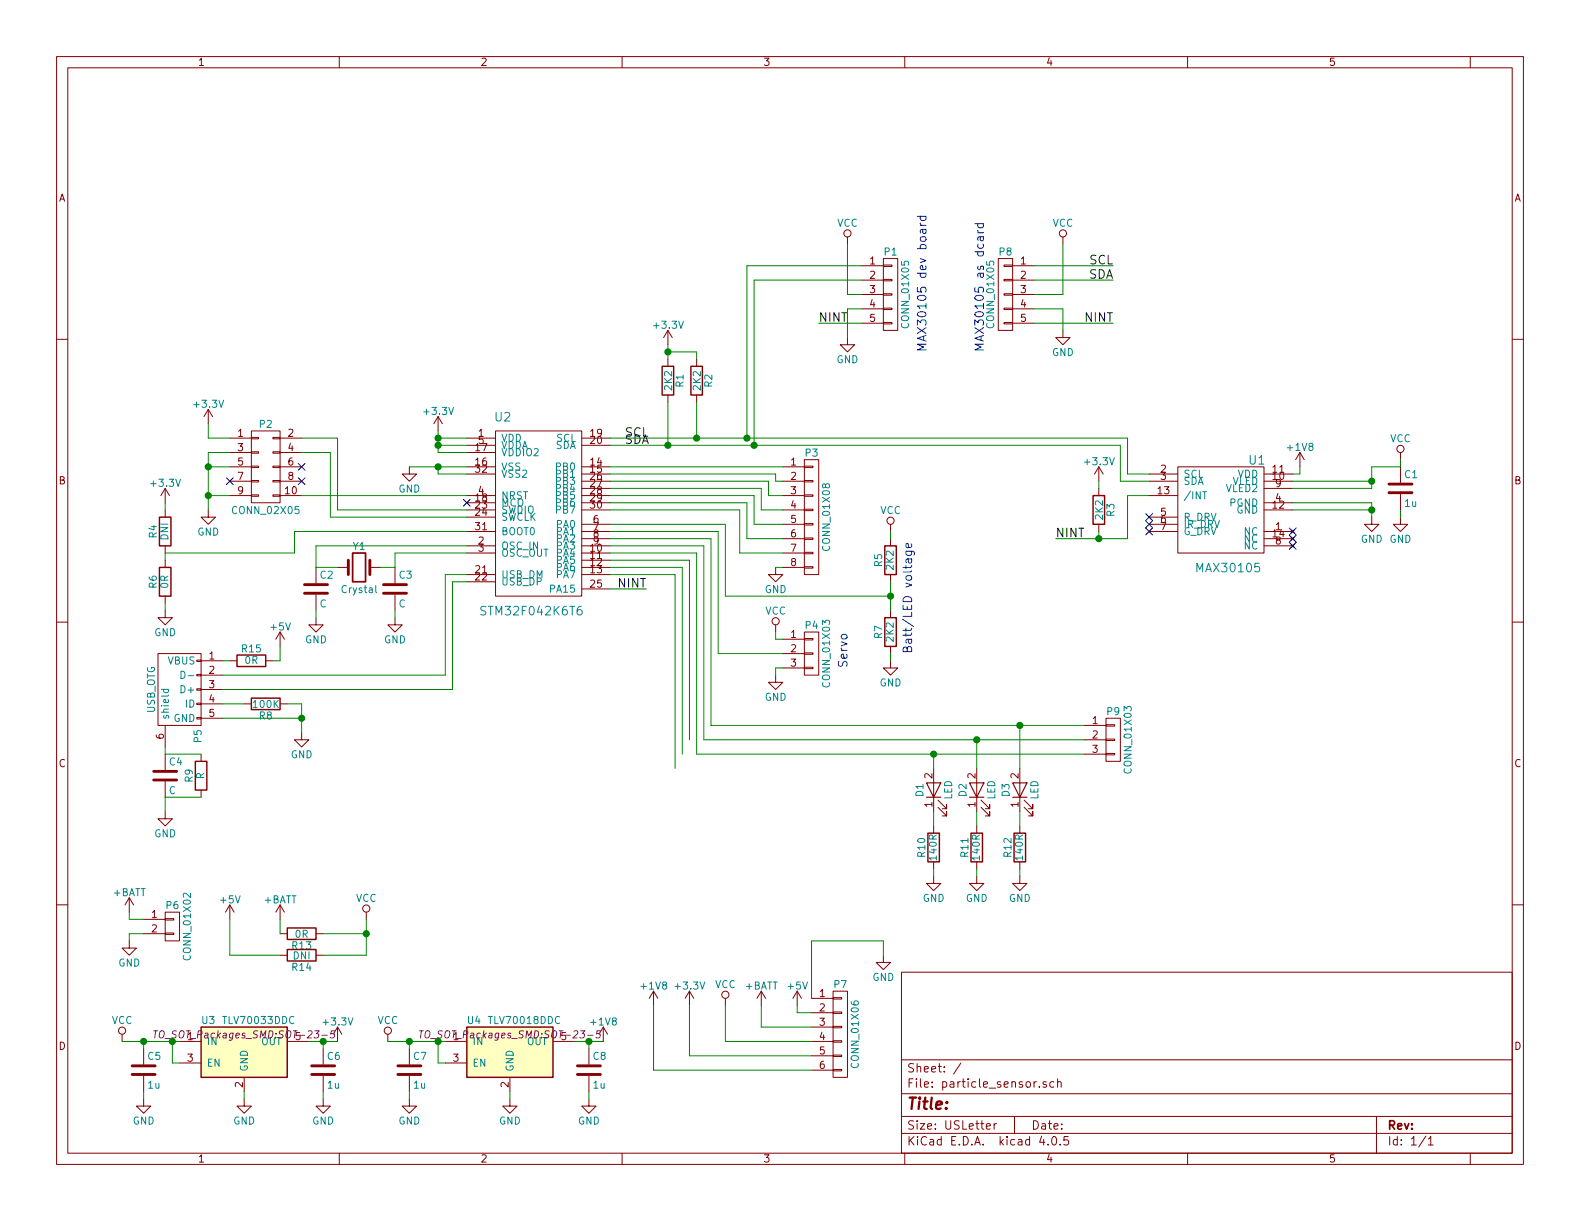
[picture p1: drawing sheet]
EESchema Schematic File Version 2
LIBS:power
LIBS:device
LIBS:transistors
LIBS:conn
LIBS:linear
LIBS:regul
LIBS:74xx
LIBS:cmos4000
LIBS:adc-dac
LIBS:memory
LIBS:xilinx
LIBS:microcontrollers
LIBS:dsp
LIBS:microchip
LIBS:analog_switches
LIBS:motorola
LIBS:texas
LIBS:intel
LIBS:audio
LIBS:interface
LIBS:digital-audio
LIBS:philips
LIBS:display
LIBS:cypress
LIBS:siliconi
LIBS:opto
LIBS:atmel
LIBS:contrib
LIBS:valves
LIBS:parts
LIBS:particle_sensor-cache
EELAYER 25 0
EELAYER END
$Descr USLetter 11000 8500
encoding utf-8
Sheet 1 1
Title ""
Date ""
Rev ""
Comp ""
Comment1 ""
Comment2 ""
Comment3 ""
Comment4 ""
$EndDescr
$Comp
L MAX30105 U1
U 1 1
P 8500 3550
F 0 "U1" H 8250 3900 60  0000 C CNN
F 1 "MAX30105" H 8450 3150 60  0000 C CNN
F 2 "parts:14_OESIP" H 8500 3350 60  0001 C CNN
F 3 "" H 8500 3350 60  0001 C CNN
	1    8500 3550
	-1   0    0    -1  
$EndComp
$Comp
L STM32F042K6T6 U2
U 1 1
P 3750 3600
F 0 "U2" H 3500 4300 60  0000 C CNN
F 1 "STM32F042K6T6" H 3700 2950 60  0000 C CNN
F 2 "Housings_QFP:LQFP-32_7x7mm_Pitch0.8mm" H 3150 3200 60  0001 C CNN
F 3 "" H 3150 3200 60  0001 C CNN
	1    3750 3600
	1    0    0    -1  
$EndComp
$Comp
L GND #PWR9
U 1 1
P 2850 3250
F 0 "#PWR9" H 2850 3000 50  0001 C CNN
F 1 "GND" H 2850 3100 50  0000 C CNN
F 2 "" H 2850 3250 50  0000 C CNN
F 3 "" H 2850 3250 50  0000 C CNN
	1    2850 3250
	1    0    0    -1  
$EndComp
$Comp
L +3.3V #PWR7
U 1 1
P 3050 3000
F 0 "#PWR7" H 3050 2850 50  0001 C CNN
F 1 "+3.3V" H 3050 3140 50  0000 C CNN
F 2 "" H 3050 3000 50  0000 C CNN
F 3 "" H 3050 3000 50  0000 C CNN
	1    3050 3000
	1    0    0    -1  
$EndComp
$Comp
L +1V8 #PWR10
U 1 1
P 9050 3250
F 0 "#PWR10" H 9050 3100 50  0001 C CNN
F 1 "+1V8" H 9050 3390 50  0000 C CNN
F 2 "" H 9050 3250 50  0000 C CNN
F 3 "" H 9050 3250 50  0000 C CNN
	1    9050 3250
	1    0    0    -1  
$EndComp
$Comp
L +5V #PWR31
U 1 1
P 1600 6400
F 0 "#PWR31" H 1600 6250 50  0001 C CNN
F 1 "+5V" H 1600 6540 50  0000 C CNN
F 2 "" H 1600 6400 50  0000 C CNN
F 3 "" H 1600 6400 50  0000 C CNN
	1    1600 6400
	1    0    0    -1  
$EndComp
$Comp
L GND #PWR14
U 1 1
P 9550 3600
F 0 "#PWR14" H 9550 3350 50  0001 C CNN
F 1 "GND" H 9550 3450 50  0000 C CNN
F 2 "" H 9550 3600 50  0000 C CNN
F 3 "" H 9550 3600 50  0000 C CNN
	1    9550 3600
	1    0    0    -1  
$EndComp
$Comp
L R R1
U 1 1
P 4650 2650
F 0 "R1" V 4730 2650 50  0000 C CNN
F 1 "2K2" V 4650 2650 50  0000 C CNN
F 2 "Resistors_SMD:R_0603" V 4580 2650 50  0001 C CNN
F 3 "" H 4650 2650 50  0000 C CNN
	1    4650 2650
	1    0    0    -1  
$EndComp
$Comp
L R R2
U 1 1
P 4850 2650
F 0 "R2" V 4930 2650 50  0000 C CNN
F 1 "2K2" V 4850 2650 50  0000 C CNN
F 2 "Resistors_SMD:R_0603" V 4780 2650 50  0001 C CNN
F 3 "" H 4850 2650 50  0000 C CNN
	1    4850 2650
	1    0    0    -1  
$EndComp
$Comp
L +3.3V #PWR5
U 1 1
P 4650 2400
F 0 "#PWR5" H 4650 2250 50  0001 C CNN
F 1 "+3.3V" H 4650 2540 50  0000 C CNN
F 2 "" H 4650 2400 50  0000 C CNN
F 3 "" H 4650 2400 50  0000 C CNN
	1    4650 2400
	1    0    0    -1  
$EndComp
$Comp
L CONN_01X05 P1
U 1 1
P 6200 2050
F 0 "P1" H 6200 2350 50  0000 C CNN
F 1 "CONN_01X05" V 6300 2050 50  0000 C CNN
F 2 "Socket_Strips:Socket_Strip_Straight_1x05" H 6200 2050 50  0001 C CNN
F 3 "" H 6200 2050 50  0000 C CNN
	1    6200 2050
	1    0    0    -1  
$EndComp
$Comp
L GND #PWR4
U 1 1
P 5900 2350
F 0 "#PWR4" H 5900 2100 50  0001 C CNN
F 1 "GND" H 5900 2200 50  0000 C CNN
F 2 "" H 5900 2350 50  0000 C CNN
F 3 "" H 5900 2350 50  0000 C CNN
	1    5900 2350
	1    0    0    -1  
$EndComp
Text Label 7350 3750 0    60   ~ 0
NINT
Text Label 5700 2250 0    60   ~ 0
NINT
Text Label 4500 4100 2    60   ~ 0
NINT
$Comp
L R R3
U 1 1
P 7650 3550
F 0 "R3" V 7730 3550 50  0000 C CNN
F 1 "2K2" V 7650 3550 50  0000 C CNN
F 2 "Resistors_SMD:R_0603" V 7580 3550 50  0001 C CNN
F 3 "" H 7650 3550 50  0000 C CNN
	1    7650 3550
	1    0    0    -1  
$EndComp
$Comp
L +3.3V #PWR11
U 1 1
P 7650 3350
F 0 "#PWR11" H 7650 3200 50  0001 C CNN
F 1 "+3.3V" H 7650 3490 50  0000 C CNN
F 2 "" H 7650 3350 50  0000 C CNN
F 3 "" H 7650 3350 50  0000 C CNN
	1    7650 3350
	1    0    0    -1  
$EndComp
NoConn ~ 9000 3800
NoConn ~ 9000 3750
NoConn ~ 9000 3700
NoConn ~ 8000 3600
NoConn ~ 8000 3650
NoConn ~ 8000 3700
$Comp
L CONN_02X05 P2
U 1 1
P 1850 3250
F 0 "P2" H 1850 3550 50  0000 C CNN
F 1 "CONN_02X05" H 1850 2950 50  0000 C CNN
F 2 "parts:CONN_JTAG_10" H 1850 2050 50  0001 C CNN
F 3 "" H 1850 2050 50  0000 C CNN
F 4 "1175-1629-ND" H 1850 3250 60  0001 C CNN "Digikey PN"
	1    1850 3250
	1    0    0    -1  
$EndComp
$Comp
L GND #PWR13
U 1 1
P 1450 3550
F 0 "#PWR13" H 1450 3300 50  0001 C CNN
F 1 "GND" H 1450 3400 50  0000 C CNN
F 2 "" H 1450 3550 50  0000 C CNN
F 3 "" H 1450 3550 50  0000 C CNN
	1    1450 3550
	-1   0    0    -1  
$EndComp
$Comp
L +3.3V #PWR6
U 1 1
P 1450 2950
F 0 "#PWR6" H 1450 2800 50  0001 C CNN
F 1 "+3.3V" H 1450 3090 50  0000 C CNN
F 2 "" H 1450 2950 50  0000 C CNN
F 3 "" H 1450 2950 50  0000 C CNN
	1    1450 2950
	-1   0    0    -1  
$EndComp
NoConn ~ 1600 3350
NoConn ~ 2100 3250
NoConn ~ 2100 3350
NoConn ~ 3250 3500
$Comp
L USB_OTG P5
U 1 1
P 1250 4800
F 0 "P5" H 1575 4675 50  0000 C CNN
F 1 "USB_OTG" H 1250 5000 50  0000 C CNN
F 2 "Connectors:USB_Micro-B" V 1200 4700 50  0001 C CNN
F 3 "" V 1200 4700 50  0000 C CNN
	1    1250 4800
	0    -1   1    0   
$EndComp
$Comp
L GND #PWR25
U 1 1
P 2100 5100
F 0 "#PWR25" H 2100 4850 50  0001 C CNN
F 1 "GND" H 2100 4950 50  0000 C CNN
F 2 "" H 2100 5100 50  0000 C CNN
F 3 "" H 2100 5100 50  0000 C CNN
	1    2100 5100
	1    0    0    -1  
$EndComp
$Comp
L GND #PWR26
U 1 1
P 1150 5650
F 0 "#PWR26" H 1150 5400 50  0001 C CNN
F 1 "GND" H 1150 5500 50  0000 C CNN
F 2 "" H 1150 5650 50  0000 C CNN
F 3 "" H 1150 5650 50  0000 C CNN
	1    1150 5650
	1    0    0    -1  
$EndComp
$Comp
L R R8
U 1 1
P 1850 4900
F 0 "R8" V 1930 4900 50  0000 C CNN
F 1 "100K" V 1850 4900 50  0000 C CNN
F 2 "Resistors_SMD:R_0603" V 1780 4900 50  0001 C CNN
F 3 "" H 1850 4900 50  0000 C CNN
	1    1850 4900
	0    1    1    0   
$EndComp
$Comp
L Crystal Y1
U 1 1
P 2500 3950
F 0 "Y1" H 2500 4100 50  0000 C CNN
F 1 "Crystal" H 2500 3800 50  0000 C CNN
F 2 "Crystals:Crystal_HC49-SD_SMD" H 2500 3950 50  0001 C CNN
F 3 "" H 2500 3950 50  0000 C CNN
	1    2500 3950
	1    0    0    -1  
$EndComp
$Comp
L C C2
U 1 1
P 2200 4100
F 0 "C2" H 2225 4200 50  0000 L CNN
F 1 "C" H 2225 4000 50  0000 L CNN
F 2 "Capacitors_SMD:C_0603" H 2238 3950 50  0001 C CNN
F 3 "" H 2200 4100 50  0000 C CNN
	1    2200 4100
	1    0    0    -1  
$EndComp
$Comp
L C C3
U 1 1
P 2750 4100
F 0 "C3" H 2775 4200 50  0000 L CNN
F 1 "C" H 2775 4000 50  0000 L CNN
F 2 "Capacitors_SMD:C_0603" H 2788 3950 50  0001 C CNN
F 3 "" H 2750 4100 50  0000 C CNN
	1    2750 4100
	1    0    0    -1  
$EndComp
$Comp
L GND #PWR19
U 1 1
P 2200 4300
F 0 "#PWR19" H 2200 4050 50  0001 C CNN
F 1 "GND" H 2200 4150 50  0000 C CNN
F 2 "" H 2200 4300 50  0000 C CNN
F 3 "" H 2200 4300 50  0000 C CNN
	1    2200 4300
	1    0    0    -1  
$EndComp
$Comp
L GND #PWR20
U 1 1
P 2750 4300
F 0 "#PWR20" H 2750 4050 50  0001 C CNN
F 1 "GND" H 2750 4150 50  0000 C CNN
F 2 "" H 2750 4300 50  0000 C CNN
F 3 "" H 2750 4300 50  0000 C CNN
	1    2750 4300
	1    0    0    -1  
$EndComp
$Comp
L +BATT #PWR32
U 1 1
P 1950 6400
F 0 "#PWR32" H 1950 6250 50  0001 C CNN
F 1 "+BATT" H 1950 6540 50  0000 C CNN
F 2 "" H 1950 6400 50  0000 C CNN
F 3 "" H 1950 6400 50  0000 C CNN
	1    1950 6400
	1    0    0    -1  
$EndComp
Text Notes 6450 2450 1    60   ~ 0
MAX30105 dev board
$Comp
L VCC #PWR33
U 1 1
P 2550 6400
F 0 "#PWR33" H 2550 6250 50  0001 C CNN
F 1 "VCC" H 2550 6550 50  0000 C CNN
F 2 "" H 2550 6400 50  0000 C CNN
F 3 "" H 2550 6400 50  0000 C CNN
	1    2550 6400
	1    0    0    -1  
$EndComp
$Comp
L VCC #PWR8
U 1 1
P 9750 3200
F 0 "#PWR8" H 9750 3050 50  0001 C CNN
F 1 "VCC" H 9750 3350 50  0000 C CNN
F 2 "" H 9750 3200 50  0000 C CNN
F 3 "" H 9750 3200 50  0000 C CNN
	1    9750 3200
	1    0    0    -1  
$EndComp
$Comp
L VCC #PWR1
U 1 1
P 5900 1700
F 0 "#PWR1" H 5900 1550 50  0001 C CNN
F 1 "VCC" H 5900 1850 50  0000 C CNN
F 2 "" H 5900 1700 50  0000 C CNN
F 3 "" H 5900 1700 50  0000 C CNN
	1    5900 1700
	1    0    0    -1  
$EndComp
$Comp
L R R13
U 1 1
P 2100 6500
F 0 "R13" V 2180 6500 50  0000 C CNN
F 1 "0R" V 2100 6500 50  0000 C CNN
F 2 "Resistors_SMD:R_0603" V 2030 6500 50  0001 C CNN
F 3 "" H 2100 6500 50  0000 C CNN
	1    2100 6500
	0    1    1    0   
$EndComp
$Comp
L R R14
U 1 1
P 2100 6650
F 0 "R14" V 2180 6650 50  0000 C CNN
F 1 "DNI" V 2100 6650 50  0000 C CNN
F 2 "Resistors_SMD:R_0603" V 2030 6650 50  0001 C CNN
F 3 "" H 2100 6650 50  0000 C CNN
	1    2100 6650
	0    1    1    0   
$EndComp
$Comp
L R R5
U 1 1
P 6200 3900
F 0 "R5" V 6280 3900 50  0000 C CNN
F 1 "2K2" V 6200 3900 50  0000 C CNN
F 2 "Resistors_SMD:R_0603" V 6130 3900 50  0001 C CNN
F 3 "" H 6200 3900 50  0000 C CNN
	1    6200 3900
	-1   0    0    1   
$EndComp
$Comp
L R R7
U 1 1
P 6200 4400
F 0 "R7" V 6280 4400 50  0000 C CNN
F 1 "2K2" V 6200 4400 50  0000 C CNN
F 2 "Resistors_SMD:R_0603" V 6130 4400 50  0001 C CNN
F 3 "" H 6200 4400 50  0000 C CNN
	1    6200 4400
	-1   0    0    1   
$EndComp
$Comp
L GND #PWR23
U 1 1
P 6200 4600
F 0 "#PWR23" H 6200 4350 50  0001 C CNN
F 1 "GND" H 6200 4450 50  0000 C CNN
F 2 "" H 6200 4600 50  0000 C CNN
F 3 "" H 6200 4600 50  0000 C CNN
	1    6200 4600
	1    0    0    -1  
$EndComp
$Comp
L R R9
U 1 1
P 1400 5400
F 0 "R9" V 1480 5400 50  0000 C CNN
F 1 "R" V 1400 5400 50  0000 C CNN
F 2 "Resistors_SMD:R_0603" V 1330 5400 50  0001 C CNN
F 3 "" H 1400 5400 50  0000 C CNN
	1    1400 5400
	-1   0    0    1   
$EndComp
$Comp
L C C4
U 1 1
P 1150 5400
F 0 "C4" H 1175 5500 50  0000 L CNN
F 1 "C" H 1175 5300 50  0000 L CNN
F 2 "Capacitors_SMD:C_0603" H 1188 5250 50  0001 C CNN
F 3 "" H 1150 5400 50  0000 C CNN
	1    1150 5400
	1    0    0    -1  
$EndComp
$Comp
L VCC #PWR41
U 1 1
P 850 7250
F 0 "#PWR41" H 850 7100 50  0001 C CNN
F 1 "VCC" H 850 7400 50  0000 C CNN
F 2 "" H 850 7250 50  0000 C CNN
F 3 "" H 850 7250 50  0000 C CNN
	1    850  7250
	1    0    0    -1  
$EndComp
$Comp
L +3.3V #PWR42
U 1 1
P 2350 7250
F 0 "#PWR42" H 2350 7100 50  0001 C CNN
F 1 "+3.3V" H 2350 7390 50  0000 C CNN
F 2 "" H 2350 7250 50  0000 C CNN
F 3 "" H 2350 7250 50  0000 C CNN
	1    2350 7250
	-1   0    0    -1  
$EndComp
$Comp
L +1V8 #PWR44
U 1 1
P 4200 7250
F 0 "#PWR44" H 4200 7100 50  0001 C CNN
F 1 "+1V8" H 4200 7390 50  0000 C CNN
F 2 "" H 4200 7250 50  0000 C CNN
F 3 "" H 4200 7250 50  0000 C CNN
	1    4200 7250
	1    0    0    -1  
$EndComp
$Comp
L TLV70018DDC U4
U 1 1
P 3550 7300
F 0 "U4" H 3300 7500 50  0000 C CNN
F 1 "TLV70018DDC" H 3650 7500 50  0000 C CNN
F 2 "TO_SOT_Packages_SMD:SOT-23-5" H 3550 7400 50  0000 C CIN
F 3 "" H 3550 7300 50  0000 C CNN
	1    3550 7300
	1    0    0    -1  
$EndComp
$Comp
L TLV70033DDC U3
U 1 1
P 1700 7300
F 0 "U3" H 1450 7500 50  0000 C CNN
F 1 "TLV70033DDC" H 1800 7500 50  0000 C CNN
F 2 "TO_SOT_Packages_SMD:SOT-23-5" H 1700 7400 50  0000 C CIN
F 3 "" H 1700 7300 50  0000 C CNN
	1    1700 7300
	1    0    0    -1  
$EndComp
$Comp
L C C6
U 1 1
P 2250 7450
F 0 "C6" H 2275 7550 50  0000 L CNN
F 1 "1u" H 2275 7350 50  0000 L CNN
F 2 "Capacitors_SMD:C_0603" H 2288 7300 50  0001 C CNN
F 3 "" H 2250 7450 50  0000 C CNN
	1    2250 7450
	1    0    0    -1  
$EndComp
$Comp
L C C8
U 1 1
P 4100 7450
F 0 "C8" H 4125 7550 50  0000 L CNN
F 1 "1u" H 4125 7350 50  0000 L CNN
F 2 "Capacitors_SMD:C_0603" H 4138 7300 50  0001 C CNN
F 3 "" H 4100 7450 50  0000 C CNN
	1    4100 7450
	1    0    0    -1  
$EndComp
$Comp
L C C7
U 1 1
P 2850 7450
F 0 "C7" H 2875 7550 50  0000 L CNN
F 1 "1u" H 2875 7350 50  0000 L CNN
F 2 "Capacitors_SMD:C_0603" H 2888 7300 50  0001 C CNN
F 3 "" H 2850 7450 50  0000 C CNN
	1    2850 7450
	1    0    0    -1  
$EndComp
$Comp
L C C5
U 1 1
P 1000 7450
F 0 "C5" H 1025 7550 50  0000 L CNN
F 1 "1u" H 1025 7350 50  0000 L CNN
F 2 "Capacitors_SMD:C_0603" H 1038 7300 50  0001 C CNN
F 3 "" H 1000 7450 50  0000 C CNN
	1    1000 7450
	1    0    0    -1  
$EndComp
$Comp
L VCC #PWR43
U 1 1
P 2700 7250
F 0 "#PWR43" H 2700 7100 50  0001 C CNN
F 1 "VCC" H 2700 7400 50  0000 C CNN
F 2 "" H 2700 7250 50  0000 C CNN
F 3 "" H 2700 7250 50  0000 C CNN
	1    2700 7250
	1    0    0    -1  
$EndComp
$Comp
L GND #PWR45
U 1 1
P 1000 7650
F 0 "#PWR45" H 1000 7400 50  0001 C CNN
F 1 "GND" H 1000 7500 50  0000 C CNN
F 2 "" H 1000 7650 50  0000 C CNN
F 3 "" H 1000 7650 50  0000 C CNN
	1    1000 7650
	1    0    0    -1  
$EndComp
$Comp
L GND #PWR46
U 1 1
P 1700 7650
F 0 "#PWR46" H 1700 7400 50  0001 C CNN
F 1 "GND" H 1700 7500 50  0000 C CNN
F 2 "" H 1700 7650 50  0000 C CNN
F 3 "" H 1700 7650 50  0000 C CNN
	1    1700 7650
	1    0    0    -1  
$EndComp
$Comp
L GND #PWR47
U 1 1
P 2250 7650
F 0 "#PWR47" H 2250 7400 50  0001 C CNN
F 1 "GND" H 2250 7500 50  0000 C CNN
F 2 "" H 2250 7650 50  0000 C CNN
F 3 "" H 2250 7650 50  0000 C CNN
	1    2250 7650
	1    0    0    -1  
$EndComp
$Comp
L GND #PWR48
U 1 1
P 2850 7650
F 0 "#PWR48" H 2850 7400 50  0001 C CNN
F 1 "GND" H 2850 7500 50  0000 C CNN
F 2 "" H 2850 7650 50  0000 C CNN
F 3 "" H 2850 7650 50  0000 C CNN
	1    2850 7650
	1    0    0    -1  
$EndComp
$Comp
L GND #PWR49
U 1 1
P 3550 7650
F 0 "#PWR49" H 3550 7400 50  0001 C CNN
F 1 "GND" H 3550 7500 50  0000 C CNN
F 2 "" H 3550 7650 50  0000 C CNN
F 3 "" H 3550 7650 50  0000 C CNN
	1    3550 7650
	1    0    0    -1  
$EndComp
$Comp
L GND #PWR50
U 1 1
P 4100 7650
F 0 "#PWR50" H 4100 7400 50  0001 C CNN
F 1 "GND" H 4100 7500 50  0000 C CNN
F 2 "" H 4100 7650 50  0000 C CNN
F 3 "" H 4100 7650 50  0000 C CNN
	1    4100 7650
	1    0    0    -1  
$EndComp
$Comp
L CONN_01X06 P7
U 1 1
P 5850 7200
F 0 "P7" H 5850 7550 50  0000 C CNN
F 1 "CONN_01X06" V 5950 7200 50  0000 C CNN
F 2 "Socket_Strips:Socket_Strip_Straight_1x06" H 5850 7200 50  0001 C CNN
F 3 "" H 5850 7200 50  0000 C CNN
	1    5850 7200
	1    0    0    -1  
$EndComp
$Comp
L GND #PWR35
U 1 1
P 6150 6650
F 0 "#PWR35" H 6150 6400 50  0001 C CNN
F 1 "GND" H 6150 6500 50  0000 C CNN
F 2 "" H 6150 6650 50  0000 C CNN
F 3 "" H 6150 6650 50  0000 C CNN
	1    6150 6650
	1    0    0    -1  
$EndComp
$Comp
L +5V #PWR40
U 1 1
P 5550 7000
F 0 "#PWR40" H 5550 6850 50  0001 C CNN
F 1 "+5V" H 5550 7140 50  0000 C CNN
F 2 "" H 5550 7000 50  0000 C CNN
F 3 "" H 5550 7000 50  0000 C CNN
	1    5550 7000
	1    0    0    -1  
$EndComp
$Comp
L +BATT #PWR39
U 1 1
P 5300 7000
F 0 "#PWR39" H 5300 6850 50  0001 C CNN
F 1 "+BATT" H 5300 7140 50  0000 C CNN
F 2 "" H 5300 7000 50  0000 C CNN
F 3 "" H 5300 7000 50  0000 C CNN
	1    5300 7000
	1    0    0    -1  
$EndComp
$Comp
L VCC #PWR38
U 1 1
P 5050 7000
F 0 "#PWR38" H 5050 6850 50  0001 C CNN
F 1 "VCC" H 5050 7150 50  0000 C CNN
F 2 "" H 5050 7000 50  0000 C CNN
F 3 "" H 5050 7000 50  0000 C CNN
	1    5050 7000
	1    0    0    -1  
$EndComp
$Comp
L +3.3V #PWR37
U 1 1
P 4800 7000
F 0 "#PWR37" H 4800 6850 50  0001 C CNN
F 1 "+3.3V" H 4800 7140 50  0000 C CNN
F 2 "" H 4800 7000 50  0000 C CNN
F 3 "" H 4800 7000 50  0000 C CNN
	1    4800 7000
	-1   0    0    -1  
$EndComp
$Comp
L +1V8 #PWR36
U 1 1
P 4550 7000
F 0 "#PWR36" H 4550 6850 50  0001 C CNN
F 1 "+1V8" H 4550 7140 50  0000 C CNN
F 2 "" H 4550 7000 50  0000 C CNN
F 3 "" H 4550 7000 50  0000 C CNN
	1    4550 7000
	1    0    0    -1  
$EndComp
$Comp
L CONN_01X02 P6
U 1 1
P 1200 6450
F 0 "P6" H 1200 6600 50  0000 C CNN
F 1 "CONN_01X02" V 1300 6450 50  0000 C CNN
F 2 "Socket_Strips:Socket_Strip_Straight_1x02" H 1200 6450 50  0001 C CNN
F 3 "" H 1200 6450 50  0000 C CNN
	1    1200 6450
	1    0    0    -1  
$EndComp
$Comp
L +BATT #PWR30
U 1 1
P 900 6350
F 0 "#PWR30" H 900 6200 50  0001 C CNN
F 1 "+BATT" H 900 6490 50  0000 C CNN
F 2 "" H 900 6350 50  0000 C CNN
F 3 "" H 900 6350 50  0000 C CNN
	1    900  6350
	1    0    0    -1  
$EndComp
$Comp
L GND #PWR34
U 1 1
P 900 6550
F 0 "#PWR34" H 900 6300 50  0001 C CNN
F 1 "GND" H 900 6400 50  0000 C CNN
F 2 "" H 900 6550 50  0000 C CNN
F 3 "" H 900 6550 50  0000 C CNN
	1    900  6550
	1    0    0    -1  
$EndComp
$Comp
L VCC #PWR16
U 1 1
P 6200 3700
F 0 "#PWR16" H 6200 3550 50  0001 C CNN
F 1 "VCC" H 6200 3850 50  0000 C CNN
F 2 "" H 6200 3700 50  0000 C CNN
F 3 "" H 6200 3700 50  0000 C CNN
	1    6200 3700
	1    0    0    -1  
$EndComp
$Comp
L C C1
U 1 1
P 9750 3400
F 0 "C1" H 9775 3500 50  0000 L CNN
F 1 "1u" H 9775 3300 50  0000 L CNN
F 2 "Capacitors_SMD:C_0603" H 9788 3250 50  0001 C CNN
F 3 "" H 9750 3400 50  0000 C CNN
	1    9750 3400
	1    0    0    -1  
$EndComp
Wire Wire Line
	3050 3000 3050 3150
Wire Wire Line
	3050 3100 3250 3100
Wire Wire Line
	3250 3050 3050 3050
Connection ~ 3050 3050
Wire Wire Line
	3050 3150 3250 3150
Connection ~ 3050 3100
Wire Wire Line
	2850 3250 3250 3250
Wire Wire Line
	3050 3250 3050 3300
Wire Wire Line
	3050 3300 3250 3300
Wire Wire Line
	9550 3500 9550 3600
Wire Wire Line
	9550 3500 9000 3500
Wire Wire Line
	9000 3550 9550 3550
Connection ~ 9550 3550
Wire Wire Line
	9550 3400 9000 3400
Wire Wire Line
	9550 3250 9550 3400
Wire Wire Line
	9000 3350 9550 3350
Connection ~ 9550 3350
Wire Wire Line
	9000 3300 9050 3300
Wire Wire Line
	9050 3300 9050 3250
Wire Wire Line
	4650 2400 4650 2500
Wire Wire Line
	4650 2450 4850 2450
Wire Wire Line
	4850 2450 4850 2500
Connection ~ 4650 2450
Wire Wire Line
	4250 3050 7850 3050
Wire Wire Line
	4850 3050 4850 2800
Wire Wire Line
	4650 2800 4650 3100
Wire Wire Line
	4250 3100 7800 3100
Connection ~ 4650 3100
Connection ~ 4850 3050
Wire Wire Line
	4250 3250 5450 3250
Wire Wire Line
	5450 3350 5400 3350
Wire Wire Line
	5400 3350 5400 3300
Wire Wire Line
	5400 3300 4250 3300
Wire Wire Line
	4250 3350 5350 3350
Wire Wire Line
	5350 3350 5350 3450
Wire Wire Line
	5350 3450 5450 3450
Wire Wire Line
	5450 3550 5300 3550
Wire Wire Line
	5300 3550 5300 3400
Wire Wire Line
	5300 3400 4250 3400
Wire Wire Line
	4250 3450 5250 3450
Wire Wire Line
	5250 3450 5250 3650
Wire Wire Line
	5250 3650 5450 3650
Wire Wire Line
	5450 3750 5200 3750
Wire Wire Line
	5200 3750 5200 3500
Wire Wire Line
	5200 3500 4250 3500
Wire Wire Line
	4250 3550 5150 3550
Wire Wire Line
	5150 3850 5450 3850
Wire Wire Line
	5700 2250 6000 2250
Wire Wire Line
	5250 1950 6000 1950
Wire Wire Line
	5200 1850 6000 1850
Wire Wire Line
	6000 2050 5900 2050
Wire Wire Line
	5900 2050 5900 1700
Wire Wire Line
	6000 2150 5900 2150
Wire Wire Line
	5900 2150 5900 2350
Wire Wire Line
	5200 3050 5200 1850
Wire Wire Line
	5250 3100 5250 1950
Wire Wire Line
	4250 3650 5050 3650
Wire Wire Line
	7800 3100 7800 3350
Wire Wire Line
	7800 3350 8000 3350
Connection ~ 5250 3100
Wire Wire Line
	8000 3300 7850 3300
Wire Wire Line
	7850 3300 7850 3050
Connection ~ 5200 3050
Wire Wire Line
	7650 3350 7650 3400
Wire Wire Line
	4250 3700 5000 3700
Wire Wire Line
	4250 3750 4950 3750
Wire Wire Line
	5150 3550 5150 3850
Wire Wire Line
	4950 3750 4950 5050
Wire Wire Line
	4900 3800 4900 5150
Wire Wire Line
	4900 3800 4250 3800
Wire Wire Line
	4250 3850 4850 3850
Wire Wire Line
	4850 3850 4850 5250
Wire Wire Line
	4800 3900 4800 5150
Wire Wire Line
	4800 3900 4250 3900
Wire Wire Line
	4250 3950 4750 3950
Wire Wire Line
	4750 3950 4750 5250
Wire Wire Line
	4700 4000 4700 5350
Wire Wire Line
	4700 4000 4250 4000
Wire Wire Line
	4500 4100 4250 4100
Wire Wire Line
	1600 3050 1450 3050
Wire Wire Line
	1450 3050 1450 2950
Wire Wire Line
	1600 3150 1450 3150
Wire Wire Line
	1450 3150 1450 3550
Wire Wire Line
	1450 3450 1600 3450
Connection ~ 1450 3450
Wire Wire Line
	1600 3250 1450 3250
Connection ~ 1450 3250
Wire Wire Line
	2350 3550 3250 3550
Wire Wire Line
	2300 3600 3250 3600
Wire Wire Line
	2100 3450 3250 3450
Connection ~ 3050 3250
Wire Wire Line
	1550 4700 3100 4700
Wire Wire Line
	3100 4700 3100 4000
Wire Wire Line
	3100 4000 3250 4000
Wire Wire Line
	3250 4050 3150 4050
Wire Wire Line
	3150 4050 3150 4800
Wire Wire Line
	3150 4800 1550 4800
Wire Wire Line
	1550 4900 1700 4900
Wire Wire Line
	2000 4900 2100 4900
Wire Wire Line
	2100 4900 2100 5100
Wire Wire Line
	1550 5000 2100 5000
Connection ~ 2100 5000
Wire Wire Line
	2350 3550 2350 3050
Wire Wire Line
	2350 3050 2100 3050
Wire Wire Line
	2100 3150 2300 3150
Wire Wire Line
	2300 3150 2300 3600
Wire Wire Line
	2200 3950 2200 3800
Wire Wire Line
	2200 3800 3250 3800
Wire Wire Line
	2200 3950 2350 3950
Wire Wire Line
	2200 4300 2200 4250
Wire Wire Line
	2750 4300 2750 4250
Wire Wire Line
	2650 3950 2750 3950
Wire Wire Line
	2750 3950 2750 3850
Wire Wire Line
	2750 3850 3250 3850
Wire Wire Line
	1950 6650 1600 6650
Wire Wire Line
	1600 6650 1600 6400
Wire Wire Line
	1950 6400 1950 6500
Wire Wire Line
	2550 6650 2250 6650
Wire Wire Line
	2550 6400 2550 6650
Wire Wire Line
	2250 6500 2550 6500
Connection ~ 2550 6500
Wire Wire Line
	5050 4150 6200 4150
Wire Wire Line
	5050 3650 5050 4150
Wire Wire Line
	6200 3700 6200 3750
Wire Wire Line
	6200 4050 6200 4250
Connection ~ 6200 4150
Wire Wire Line
	6200 4550 6200 4600
Wire Wire Line
	1400 5250 1150 5250
Wire Wire Line
	1150 5250 1150 5200
Wire Wire Line
	1400 5550 1150 5550
Wire Wire Line
	1150 5550 1150 5650
Wire Wire Line
	2700 7250 3100 7250
Wire Wire Line
	2850 7250 2850 7300
Connection ~ 2850 7250
Wire Wire Line
	3100 7400 3050 7400
Wire Wire Line
	3050 7400 3050 7250
Connection ~ 3050 7250
Wire Wire Line
	2850 7600 2850 7650
Wire Wire Line
	3550 7650 3550 7600
Wire Wire Line
	4100 7650 4100 7600
Wire Wire Line
	4000 7250 4200 7250
Wire Wire Line
	4100 7250 4100 7300
Connection ~ 4100 7250
Wire Wire Line
	2150 7250 2350 7250
Wire Wire Line
	2250 7250 2250 7300
Connection ~ 2250 7250
Wire Wire Line
	2250 7600 2250 7650
Wire Wire Line
	1700 7600 1700 7650
Wire Wire Line
	1250 7400 1200 7400
Wire Wire Line
	1200 7400 1200 7250
Wire Wire Line
	850  7250 1250 7250
Wire Wire Line
	1000 7250 1000 7300
Connection ~ 1000 7250
Connection ~ 1200 7250
Wire Wire Line
	1000 7600 1000 7650
Wire Wire Line
	5650 7050 5550 7050
Wire Wire Line
	5550 7050 5550 7000
Wire Wire Line
	5300 7000 5300 7150
Wire Wire Line
	5300 7150 5650 7150
Wire Wire Line
	5650 7250 5050 7250
Wire Wire Line
	5050 7250 5050 7000
Wire Wire Line
	4800 7000 4800 7350
Wire Wire Line
	4800 7350 5650 7350
Wire Wire Line
	5650 7450 4550 7450
Wire Wire Line
	4550 7450 4550 7000
Wire Wire Line
	900  6550 900  6500
Wire Wire Line
	900  6500 1000 6500
Wire Wire Line
	1000 6400 900  6400
Wire Wire Line
	900  6400 900  6350
Wire Wire Line
	8000 3450 7850 3450
Wire Wire Line
	7850 3450 7850 3750
Wire Wire Line
	7850 3750 7350 3750
Wire Wire Line
	7650 3700 7650 3750
Connection ~ 7650 3750
$Comp
L GND #PWR15
U 1 1
P 9750 3600
F 0 "#PWR15" H 9750 3350 50  0001 C CNN
F 1 "GND" H 9750 3450 50  0000 C CNN
F 2 "" H 9750 3600 50  0000 C CNN
F 3 "" H 9750 3600 50  0000 C CNN
	1    9750 3600
	1    0    0    -1  
$EndComp
Wire Wire Line
	9750 3600 9750 3550
Wire Wire Line
	9750 3250 9550 3250
Wire Wire Line
	9750 3250 9750 3200
$Comp
L R R6
U 1 1
P 1150 4050
F 0 "R6" V 1230 4050 50  0000 C CNN
F 1 "0R" V 1150 4050 50  0000 C CNN
F 2 "Resistors_SMD:R_0603" V 1080 4050 50  0001 C CNN
F 3 "" H 1150 4050 50  0000 C CNN
	1    1150 4050
	-1   0    0    1   
$EndComp
$Comp
L R R4
U 1 1
P 1150 3700
F 0 "R4" V 1230 3700 50  0000 C CNN
F 1 "DNI" V 1150 3700 50  0000 C CNN
F 2 "Resistors_SMD:R_0603" V 1080 3700 50  0001 C CNN
F 3 "" H 1150 3700 50  0000 C CNN
	1    1150 3700
	-1   0    0    1   
$EndComp
$Comp
L GND #PWR18
U 1 1
P 1150 4250
F 0 "#PWR18" H 1150 4000 50  0001 C CNN
F 1 "GND" H 1150 4100 50  0000 C CNN
F 2 "" H 1150 4250 50  0000 C CNN
F 3 "" H 1150 4250 50  0000 C CNN
	1    1150 4250
	1    0    0    -1  
$EndComp
$Comp
L +3.3V #PWR12
U 1 1
P 1150 3500
F 0 "#PWR12" H 1150 3350 50  0001 C CNN
F 1 "+3.3V" H 1150 3640 50  0000 C CNN
F 2 "" H 1150 3500 50  0000 C CNN
F 3 "" H 1150 3500 50  0000 C CNN
	1    1150 3500
	-1   0    0    -1  
$EndComp
Wire Wire Line
	1150 3500 1150 3550
Wire Wire Line
	1150 4250 1150 4200
Wire Wire Line
	1150 3900 1150 3850
Wire Wire Line
	1150 3850 2050 3850
Wire Wire Line
	2050 3850 2050 3700
Wire Wire Line
	2050 3700 3250 3700
$Comp
L CONN_01X03 P4
U 1 1
P 5650 4550
F 0 "P4" H 5650 4750 50  0000 C CNN
F 1 "CONN_01X03" V 5750 4550 50  0000 C CNN
F 2 "Socket_Strips:Socket_Strip_Straight_1x03" H 5650 4550 50  0001 C CNN
F 3 "" H 5650 4550 50  0000 C CNN
	1    5650 4550
	1    0    0    -1  
$EndComp
$Comp
L GND #PWR24
U 1 1
P 5400 4700
F 0 "#PWR24" H 5400 4450 50  0001 C CNN
F 1 "GND" H 5400 4550 50  0000 C CNN
F 2 "" H 5400 4700 50  0000 C CNN
F 3 "" H 5400 4700 50  0000 C CNN
	1    5400 4700
	1    0    0    -1  
$EndComp
$Comp
L VCC #PWR21
U 1 1
P 5400 4400
F 0 "#PWR21" H 5400 4250 50  0001 C CNN
F 1 "VCC" H 5400 4550 50  0000 C CNN
F 2 "" H 5400 4400 50  0000 C CNN
F 3 "" H 5400 4400 50  0000 C CNN
	1    5400 4400
	1    0    0    -1  
$EndComp
Wire Wire Line
	5000 3700 5000 4550
Wire Wire Line
	5000 4550 5450 4550
Wire Wire Line
	5450 4450 5400 4450
Wire Wire Line
	5400 4450 5400 4400
Wire Wire Line
	5450 4650 5400 4650
Wire Wire Line
	5400 4650 5400 4700
Wire Wire Line
	4950 5050 7550 5050
Wire Wire Line
	4900 5150 7550 5150
Wire Wire Line
	4850 5250 7550 5250
Text Notes 5900 4650 1    60   ~ 0
Servo
Text Notes 6350 4550 1    60   ~ 0
Batt/LED voltage
$Comp
L LED D1
U 1 1
P 6500 5500
F 0 "D1" H 6500 5600 50  0000 C CNN
F 1 "LED" H 6500 5400 50  0000 C CNN
F 2 "parts:LED_2.1X1.6_RA" H 6500 5500 50  0001 C CNN
F 3 "" H 6500 5500 50  0000 C CNN
	1    6500 5500
	0    -1   -1   0   
$EndComp
$Comp
L LED D2
U 1 1
P 6800 5500
F 0 "D2" H 6800 5600 50  0000 C CNN
F 1 "LED" H 6800 5400 50  0000 C CNN
F 2 "parts:LED_2.1X1.6_RA" H 6800 5500 50  0001 C CNN
F 3 "" H 6800 5500 50  0000 C CNN
	1    6800 5500
	0    -1   -1   0   
$EndComp
$Comp
L LED D3
U 1 1
P 7100 5500
F 0 "D3" H 7100 5600 50  0000 C CNN
F 1 "LED" H 7100 5400 50  0000 C CNN
F 2 "parts:LED_2.1X1.6_RA" H 7100 5500 50  0001 C CNN
F 3 "" H 7100 5500 50  0000 C CNN
F 4 "1497-1175-1-ND" H 7100 5500 60  0001 C CNN "Digikey PN"
	1    7100 5500
	0    -1   -1   0   
$EndComp
$Comp
L R R10
U 1 1
P 6500 5900
F 0 "R10" V 6580 5900 50  0000 C CNN
F 1 "140R" V 6500 5900 50  0000 C CNN
F 2 "Resistors_SMD:R_0603" V 6430 5900 50  0001 C CNN
F 3 "" H 6500 5900 50  0000 C CNN
	1    6500 5900
	-1   0    0    1   
$EndComp
$Comp
L R R11
U 1 1
P 6800 5900
F 0 "R11" V 6880 5900 50  0000 C CNN
F 1 "140R" V 6800 5900 50  0000 C CNN
F 2 "Resistors_SMD:R_0603" V 6730 5900 50  0001 C CNN
F 3 "" H 6800 5900 50  0000 C CNN
	1    6800 5900
	-1   0    0    1   
$EndComp
$Comp
L R R12
U 1 1
P 7100 5900
F 0 "R12" V 7180 5900 50  0000 C CNN
F 1 "140R" V 7100 5900 50  0000 C CNN
F 2 "Resistors_SMD:R_0603" V 7030 5900 50  0001 C CNN
F 3 "" H 7100 5900 50  0000 C CNN
	1    7100 5900
	-1   0    0    1   
$EndComp
$Comp
L GND #PWR27
U 1 1
P 6500 6100
F 0 "#PWR27" H 6500 5850 50  0001 C CNN
F 1 "GND" H 6500 5950 50  0000 C CNN
F 2 "" H 6500 6100 50  0000 C CNN
F 3 "" H 6500 6100 50  0000 C CNN
	1    6500 6100
	1    0    0    -1  
$EndComp
$Comp
L GND #PWR28
U 1 1
P 6800 6100
F 0 "#PWR28" H 6800 5850 50  0001 C CNN
F 1 "GND" H 6800 5950 50  0000 C CNN
F 2 "" H 6800 6100 50  0000 C CNN
F 3 "" H 6800 6100 50  0000 C CNN
	1    6800 6100
	1    0    0    -1  
$EndComp
$Comp
L GND #PWR29
U 1 1
P 7100 6100
F 0 "#PWR29" H 7100 5850 50  0001 C CNN
F 1 "GND" H 7100 5950 50  0000 C CNN
F 2 "" H 7100 6100 50  0000 C CNN
F 3 "" H 7100 6100 50  0000 C CNN
	1    7100 6100
	1    0    0    -1  
$EndComp
Wire Wire Line
	7100 5050 7100 5350
Wire Wire Line
	6800 5150 6800 5350
Wire Wire Line
	6500 5650 6500 5750
Wire Wire Line
	6800 5750 6800 5650
Wire Wire Line
	7100 5650 7100 5750
Wire Wire Line
	7100 6050 7100 6100
Wire Wire Line
	6800 6100 6800 6050
Wire Wire Line
	6500 6050 6500 6100
$Comp
L CONN_01X05 P8
U 1 1
P 7000 2050
F 0 "P8" H 7000 2350 50  0000 C CNN
F 1 "CONN_01X05" V 7100 2050 50  0000 C CNN
F 2 "Socket_Strips:Socket_Strip_Straight_1x05" H 7000 2050 50  0001 C CNN
F 3 "" H 7000 2050 50  0000 C CNN
	1    7000 2050
	-1   0    0    -1  
$EndComp
$Comp
L VCC #PWR2
U 1 1
P 7400 1700
F 0 "#PWR2" H 7400 1550 50  0001 C CNN
F 1 "VCC" H 7400 1850 50  0000 C CNN
F 2 "" H 7400 1700 50  0000 C CNN
F 3 "" H 7400 1700 50  0000 C CNN
	1    7400 1700
	1    0    0    -1  
$EndComp
Text Label 7750 2250 2    60   ~ 0
NINT
$Comp
L GND #PWR3
U 1 1
P 7400 2300
F 0 "#PWR3" H 7400 2050 50  0001 C CNN
F 1 "GND" H 7400 2150 50  0000 C CNN
F 2 "" H 7400 2300 50  0000 C CNN
F 3 "" H 7400 2300 50  0000 C CNN
	1    7400 2300
	1    0    0    -1  
$EndComp
Text Label 4350 3050 0    60   ~ 0
SCL
Text Label 4350 3100 0    60   ~ 0
SDA
Text Label 7750 1850 2    60   ~ 0
SCL
Text Label 7750 1950 2    60   ~ 0
SDA
Wire Wire Line
	7750 2250 7200 2250
Wire Wire Line
	7750 1950 7200 1950
Wire Wire Line
	7750 1850 7200 1850
Wire Wire Line
	7200 2050 7400 2050
Wire Wire Line
	7400 2050 7400 1700
Wire Wire Line
	7200 2150 7400 2150
Wire Wire Line
	7400 2150 7400 2300
Text Notes 6850 2450 1    60   ~ 0
MAX30105 as dcard
Wire Wire Line
	5650 6950 5650 6550
Wire Wire Line
	5650 6550 6150 6550
Wire Wire Line
	6150 6550 6150 6650
$Comp
L CONN_01X08 P3
U 1 1
P 5650 3600
F 0 "P3" H 5650 4050 50  0000 C CNN
F 1 "CONN_01X08" V 5750 3600 50  0000 C CNN
F 2 "Socket_Strips:Socket_Strip_Straight_1x08" H 5650 3600 50  0001 C CNN
F 3 "" H 5650 3600 50  0000 C CNN
	1    5650 3600
	1    0    0    -1  
$EndComp
$Comp
L GND #PWR17
U 1 1
P 5400 3950
F 0 "#PWR17" H 5400 3700 50  0001 C CNN
F 1 "GND" H 5400 3800 50  0000 C CNN
F 2 "" H 5400 3950 50  0000 C CNN
F 3 "" H 5400 3950 50  0000 C CNN
	1    5400 3950
	1    0    0    -1  
$EndComp
Wire Wire Line
	5400 3950 5450 3950
Wire Wire Line
	6500 5250 6500 5350
Connection ~ 6500 5250
Connection ~ 6800 5150
Connection ~ 7100 5050
$Comp
L CONN_01X03 P9
U 1 1
P 7750 5150
F 0 "P9" H 7750 5350 50  0000 C CNN
F 1 "CONN_01X03" V 7850 5150 50  0000 C CNN
F 2 "Socket_Strips:Socket_Strip_Straight_1x03" H 7750 5150 50  0001 C CNN
F 3 "" H 7750 5150 50  0000 C CNN
	1    7750 5150
	1    0    0    -1  
$EndComp
$Comp
L R R15
U 1 1
P 1750 4600
F 0 "R15" V 1830 4600 50  0000 C CNN
F 1 "0R" V 1750 4600 50  0000 C CNN
F 2 "Resistors_SMD:R_0603" V 1680 4600 50  0001 C CNN
F 3 "" H 1750 4600 50  0000 C CNN
	1    1750 4600
	0    -1   -1   0   
$EndComp
Wire Wire Line
	1550 4600 1600 4600
$Comp
L +5V #PWR22
U 1 1
P 1950 4500
F 0 "#PWR22" H 1950 4350 50  0001 C CNN
F 1 "+5V" H 1950 4640 50  0000 C CNN
F 2 "" H 1950 4500 50  0000 C CNN
F 3 "" H 1950 4500 50  0000 C CNN
	1    1950 4500
	1    0    0    -1  
$EndComp
Wire Wire Line
	1900 4600 1950 4600
Wire Wire Line
	1950 4600 1950 4500
$EndSCHEMATC
